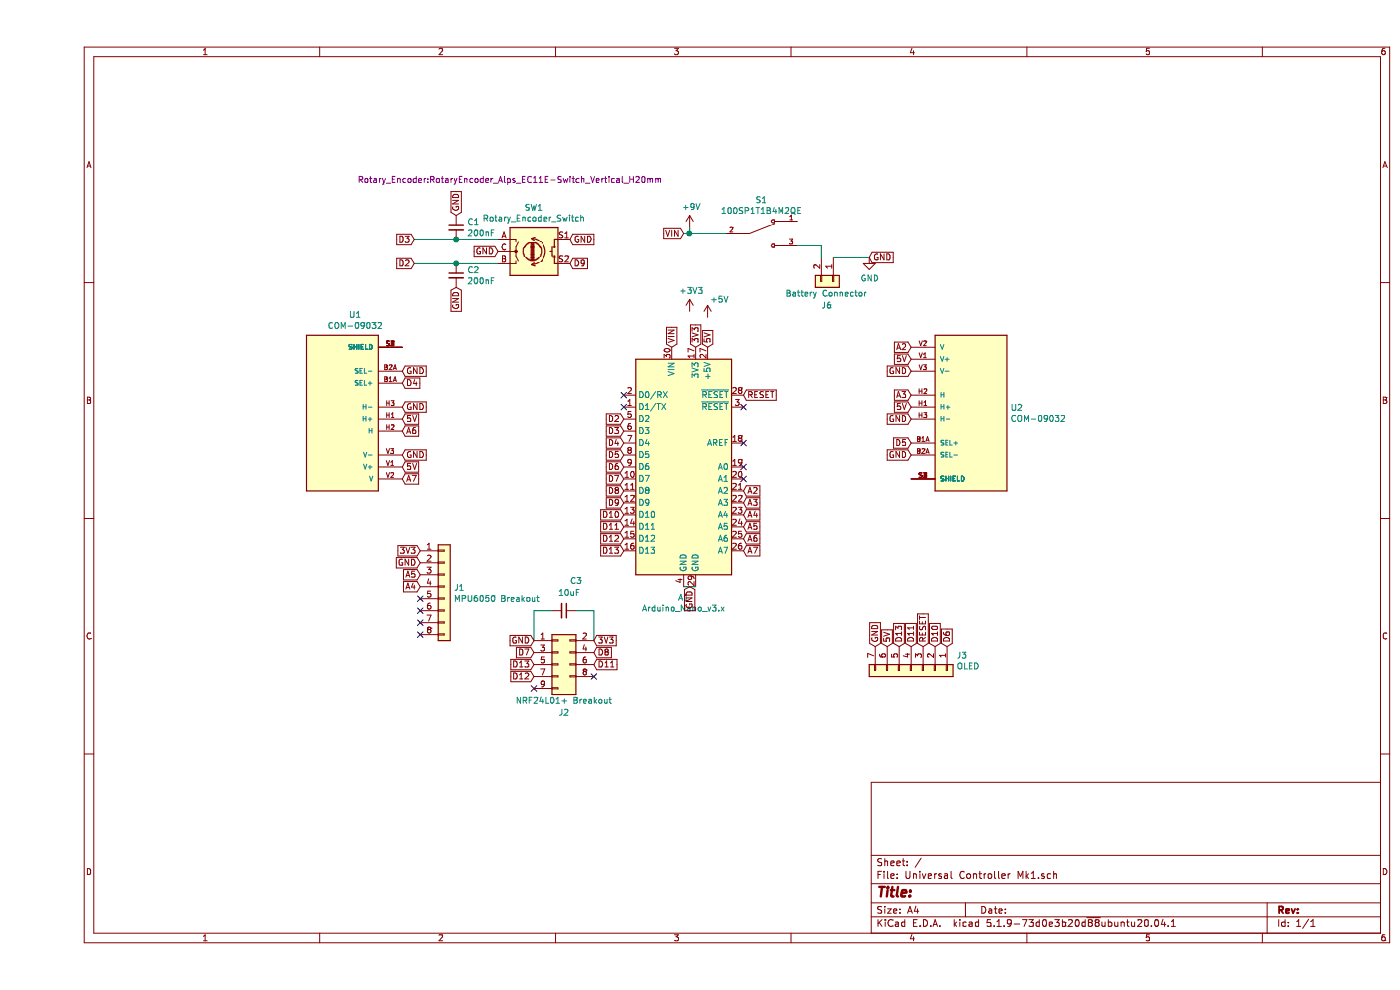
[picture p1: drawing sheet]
EESchema Schematic File Version 4
EELAYER 30 0
EELAYER END
$Descr A4 11693 8268
encoding utf-8
Sheet 1 1
Title ""
Date ""
Rev ""
Comp ""
Comment1 ""
Comment2 ""
Comment3 ""
Comment4 ""
$EndDescr
Text GLabel 3050 3100 2    50   Input ~ 0
GND
Text GLabel 3050 3400 2    50   Input ~ 0
GND
Text GLabel 3050 3800 2    50   Input ~ 0
GND
Text GLabel 3050 3500 2    50   Input ~ 0
5V
Text GLabel 3050 3900 2    50   Input ~ 0
5V
Text GLabel 3050 3200 2    50   Input ~ 0
D4
Text GLabel 3050 3600 2    50   Input ~ 0
A6
Text GLabel 3050 4000 2    50   Input ~ 0
A7
Text GLabel 7300 3800 0    50   Input ~ 0
GND
Text GLabel 7300 3700 0    50   Input ~ 0
D5
Text GLabel 7300 3300 0    50   Input ~ 0
A3
Text GLabel 7300 2900 0    50   Input ~ 0
A2
Text GLabel 7300 3000 0    50   Input ~ 0
5V
Text GLabel 7300 3400 0    50   Input ~ 0
5V
Text GLabel 7300 3500 0    50   Input ~ 0
GND
Text GLabel 7300 3100 0    50   Input ~ 0
GND
$Comp
L Device:Rotary_Encoder_Switch SW1
U 1 1
P 4150 2100
F 0 "SW1" H 4150 2467 50  0000 C CNN
F 1 "Rotary_Encoder_Switch" H 4150 2376 50  0000 C CNN
F 2 "Rotary_Encoder:RotaryEncoder_Alps_EC11E-Switch_Vertical_H20mm" H 3950 2700 50  0000 C CNN
F 3 "~" H 4150 2360 50  0001 C CNN
	1    4150 2100
	1    0    0    -1  
$EndComp
Text GLabel 4450 2000 2    50   Input ~ 0
GND
Text GLabel 4450 2200 2    50   Input ~ 0
D9
Text GLabel 3150 2000 0    50   Input ~ 0
D3
Text GLabel 3850 2100 0    50   Input ~ 0
GND
Text GLabel 3150 2200 0    50   Input ~ 0
D2
$Comp
L Device:C_Small C2
U 1 1
P 3500 2300
F 0 "C2" H 3592 2346 50  0000 L CNN
F 1 "200nF" H 3592 2255 50  0000 L CNN
F 2 "Capacitor_THT:CP_Radial_Tantal_D8.0mm_P5.00mm" H 3500 2300 50  0001 C CNN
F 3 "~" H 3500 2300 50  0001 C CNN
	1    3500 2300
	1    0    0    -1  
$EndComp
$Comp
L Device:C_Small C1
U 1 1
P 3500 1900
F 0 "C1" H 3592 1946 50  0000 L CNN
F 1 "200nF" H 3592 1855 50  0000 L CNN
F 2 "Capacitor_THT:CP_Radial_Tantal_D8.0mm_P5.00mm" H 3500 1900 50  0001 C CNN
F 3 "~" H 3500 1900 50  0001 C CNN
	1    3500 1900
	1    0    0    -1  
$EndComp
Wire Wire Line
	3850 2000 3500 2000
Wire Wire Line
	3500 2000 3150 2000
Connection ~ 3500 2000
Wire Wire Line
	3150 2200 3500 2200
Wire Wire Line
	3500 2200 3850 2200
Connection ~ 3500 2200
Text GLabel 3500 1800 1    50   Input ~ 0
GND
Text GLabel 3500 2400 3    50   Input ~ 0
GND
$Comp
L MCU_Module:Arduino_Nano_v3.x A1
U 1 1
P 5400 3900
F 0 "A1" H 5400 2811 50  0000 C CNN
F 1 "Arduino_Nano_v3.x" H 5400 2720 50  0000 C CNN
F 2 "Module:Arduino_Nano" H 5400 3900 50  0001 C CIN
F 3 "http://www.mouser.com/pdfdocs/Gravitech_Arduino_Nano3_0.pdf" H 5400 3900 50  0001 C CNN
	1    5400 3900
	1    0    0    -1  
$EndComp
Text GLabel 4900 4600 0    50   Input ~ 0
D13
Text GLabel 4900 4500 0    50   Input ~ 0
D12
Text GLabel 4900 4400 0    50   Input ~ 0
D11
Text GLabel 4900 4200 0    50   Input ~ 0
D9
Text GLabel 4900 4100 0    50   Input ~ 0
D8
Text GLabel 4900 4000 0    50   Input ~ 0
D7
Text GLabel 4900 3800 0    50   Input ~ 0
D5
Text GLabel 4900 3700 0    50   Input ~ 0
D4
Text GLabel 4900 3600 0    50   Input ~ 0
D3
Text GLabel 4900 3500 0    50   Input ~ 0
D2
Text GLabel 5900 4600 2    50   Input ~ 0
A7
Text GLabel 5900 4500 2    50   Input ~ 0
A6
Text GLabel 5900 4400 2    50   Input ~ 0
A5
Text GLabel 5900 4300 2    50   Input ~ 0
A4
Text GLabel 5900 4200 2    50   Input ~ 0
A3
Text GLabel 5300 2900 1    50   Input ~ 0
VIN
$Comp
L Connector_Generic:Conn_01x08 J1
U 1 1
P 3400 4900
F 0 "J1" H 3480 4892 50  0000 L CNN
F 1 "MPU6050 Breakout" H 3480 4801 50  0000 L CNN
F 2 "Connector_PinHeader_2.54mm:PinHeader_1x08_P2.54mm_Vertical" H 3400 4900 50  0001 C CNN
F 3 "~" H 3400 4900 50  0001 C CNN
	1    3400 4900
	1    0    0    -1  
$EndComp
Text GLabel 3200 4600 0    50   Input ~ 0
3V3
Text GLabel 3200 4700 0    50   Input ~ 0
GND
Text GLabel 3200 4800 0    50   Input ~ 0
A5
Text GLabel 3200 4900 0    50   Input ~ 0
A4
$Comp
L Connector_Generic:Conn_2Rows-09Pins J2
U 1 1
P 4350 5550
F 0 "J2" H 4400 5150 50  0000 C CNN
F 1 "NRF24L01+ Breakout" H 4400 5250 50  0000 C CNN
F 2 "Connector_PinHeader_2.54mm:PinHeader_2x05_P2.54mm_Vertical" H 4350 5550 50  0001 C CNN
F 3 "~" H 4350 5550 50  0001 C CNN
	1    4350 5550
	1    0    0    -1  
$EndComp
Text GLabel 4150 5350 0    50   Input ~ 0
GND
Text GLabel 4650 5350 2    50   Input ~ 0
3V3
NoConn ~ 5900 3700
NoConn ~ 3200 5000
NoConn ~ 3200 5100
NoConn ~ 3200 5200
NoConn ~ 3200 5300
NoConn ~ -1750 7600
NoConn ~ 4150 5750
Text GLabel 5450 4900 3    50   Input ~ 0
GND
NoConn ~ 4900 3400
NoConn ~ 4900 3300
NoConn ~ 5900 4000
NoConn ~ 5900 3900
NoConn ~ 5900 3400
Text GLabel 5400 1950 0    50   Input ~ 0
VIN
Text GLabel 6950 2150 2    50   Input ~ 0
GND
Text GLabel 4150 5450 0    50   Input ~ 0
D7
Text GLabel 4650 5450 2    50   Input ~ 0
D8
Text GLabel 4150 5550 0    50   Input ~ 0
D13
Text GLabel 4650 5550 2    50   Input ~ 0
D11
Text GLabel 4150 5650 0    50   Input ~ 0
D12
NoConn ~ 4650 5650
Wire Wire Line
	5400 4900 5500 4900
$Comp
L power:+9V #PWR0101
U 1 1
P 5450 1900
F 0 "#PWR0101" H 5450 1750 50  0001 C CNN
F 1 "+9V" H 5465 2073 50  0000 C CNN
F 2 "" H 5450 1900 50  0001 C CNN
F 3 "" H 5450 1900 50  0001 C CNN
	1    5450 1900
	1    0    0    -1  
$EndComp
Wire Wire Line
	5400 1950 5450 1950
Wire Wire Line
	5450 1950 5450 1900
Connection ~ 5450 1950
$Comp
L power:GND #PWR0102
U 1 1
P 6950 2150
F 0 "#PWR0102" H 6950 1900 50  0001 C CNN
F 1 "GND" H 6955 1977 50  0000 C CNN
F 2 "" H 6950 2150 50  0001 C CNN
F 3 "" H 6950 2150 50  0001 C CNN
	1    6950 2150
	1    0    0    -1  
$EndComp
$Comp
L power:+3V3 #PWR01
U 1 1
P 5450 2600
F 0 "#PWR01" H 5450 2450 50  0001 C CNN
F 1 "+3V3" H 5465 2773 50  0000 C CNN
F 2 "" H 5450 2600 50  0001 C CNN
F 3 "" H 5450 2600 50  0001 C CNN
	1    5450 2600
	1    0    0    -1  
$EndComp
$Comp
L power:+5V #PWR02
U 1 1
P 5600 2650
F 0 "#PWR02" H 5600 2500 50  0001 C CNN
F 1 "+5V" H 5700 2800 50  0000 C CNN
F 2 "" H 5600 2650 50  0001 C CNN
F 3 "" H 5600 2650 50  0001 C CNN
	1    5600 2650
	1    0    0    -1  
$EndComp
$Comp
L Device:C_Small C3
U 1 1
P 4400 5100
F 0 "C3" V 4150 5150 50  0000 L CNN
F 1 "10uF" V 4250 5050 50  0000 L CNN
F 2 "Capacitor_THT:CP_Radial_Tantal_D8.0mm_P5.00mm" H 4400 5100 50  0001 C CNN
F 3 "~" H 4400 5100 50  0001 C CNN
	1    4400 5100
	0    1    1    0   
$EndComp
Wire Wire Line
	4300 5100 4150 5100
Wire Wire Line
	4150 5100 4150 5350
Wire Wire Line
	4500 5100 4650 5100
Wire Wire Line
	4650 5100 4650 5350
Text GLabel 5900 4100 2    50   Input ~ 0
A2
$Comp
L Connector_Generic:Conn_01x02 J6
U 1 1
P 6650 2350
F 0 "J6" V 6850 2250 50  0000 L CNN
F 1 "Battery Connector" V 6750 1950 50  0000 L CNN
F 2 "Connector_PinHeader_2.54mm:PinHeader_1x02_P2.54mm_Vertical" H 6650 2350 50  0001 C CNN
F 3 "~" H 6650 2350 50  0001 C CNN
	1    6650 2350
	0    1    1    0   
$EndComp
Wire Wire Line
	6650 2150 6950 2150
Text GLabel 5600 2900 1    50   Input ~ 0
5V
Text GLabel 5500 2900 1    50   Input ~ 0
3V3
$Comp
L Connector_Generic:Conn_01x07 J3
U 1 1
P 7300 5600
F 0 "J3" V 7172 5980 50  0000 L CNN
F 1 "OLED" V 7263 5980 50  0000 L CNN
F 2 "Connector_PinHeader_2.54mm:PinHeader_1x07_P2.54mm_Vertical" H 7300 5600 50  0001 C CNN
F 3 "~" H 7300 5600 50  0001 C CNN
	1    7300 5600
	0    1    1    0   
$EndComp
Text GLabel 7000 5400 1    50   Input ~ 0
GND
Text GLabel 7100 5400 1    50   Input ~ 0
5V
Text GLabel 7200 5400 1    50   Input ~ 0
D13
Text GLabel 7300 5400 1    50   Input ~ 0
D11
Text GLabel 7400 5400 1    50   Input ~ 0
RESET
Text GLabel 5900 3300 2    50   Input ~ 0
RESET
Text GLabel 7500 5400 1    50   Input ~ 0
D10
Text GLabel 7600 5400 1    50   Input ~ 0
D6
Wire Wire Line
	5450 1950 5750 1950
$Comp
L Universal-Controller-Mk1-rescue:COM-09032-COM-09032 U2
U 1 1
P 7800 3400
F 0 "U2" H 8130 3396 50  0000 L CNN
F 1 "COM-09032" H 8130 3305 50  0000 L CNN
F 2 "XDCR_COM-09032" H 7800 3400 50  0001 L BNN
F 3 "" H 7800 3400 50  0001 L BNN
F 4 "SparkFun Electronics" H 7800 3400 50  0001 L BNN "MANUFACTURER"
F 5 "Manufacturer Recommendations" H 7800 3400 50  0001 L BNN "STANDARD"
F 6 "N/A" H 7800 3400 50  0001 L BNN "PARTREV"
F 7 "30.1mm" H 7800 3400 50  0001 L BNN "MAXIMUM_PACKAGE_HEIGHT"
	1    7800 3400
	1    0    0    -1  
$EndComp
$Comp
L Universal-Controller-Mk1-rescue:COM-09032-COM-09032 U1
U 1 1
P 2550 3500
F 0 "U1" H 2443 2633 50  0000 C CNN
F 1 "COM-09032" H 2443 2724 50  0000 C CNN
F 2 "XDCR_COM-09032" H 2550 3500 50  0001 L BNN
F 3 "" H 2550 3500 50  0001 L BNN
F 4 "SparkFun Electronics" H 2550 3500 50  0001 L BNN "MANUFACTURER"
F 5 "Manufacturer Recommendations" H 2550 3500 50  0001 L BNN "STANDARD"
F 6 "N/A" H 2550 3500 50  0001 L BNN "PARTREV"
F 7 "30.1mm" H 2550 3500 50  0001 L BNN "MAXIMUM_PACKAGE_HEIGHT"
	1    2550 3500
	-1   0    0    1   
$EndComp
$Comp
L Universal-Controller-Mk1-rescue:100SP1T1B4M2QE-100SP1T1 S1
U 1 1
P 6050 1950
F 0 "S1" H 6050 2231 50  0000 C CNN
F 1 "100SP1T1B4M2QE" H 6050 2140 50  0000 C CNN
F 2 "SW_100SP1T1B4M2QE" H 6050 1950 50  0001 L BNN
F 3 "" H 6050 1950 50  0001 L BNN
F 4 "E" H 6050 1950 50  0001 L BNN "PARTREV"
F 5 "29.68 mm" H 6050 1950 50  0001 L BNN "MAXIMUM_PACKAGE_HEIGHT"
F 6 "E-Switch" H 6050 1950 50  0001 L BNN "MANUFACTURER"
F 7 "Manufacturer Recommendations" H 6050 1950 50  0001 L BNN "STANDARD"
	1    6050 1950
	1    0    0    -1  
$EndComp
Wire Wire Line
	6550 2050 6550 2150
Wire Wire Line
	6350 2050 6550 2050
Text GLabel 4900 4300 0    50   Input ~ 0
D10
Text GLabel 4900 3900 0    50   Input ~ 0
D6
$EndSCHEMATC
